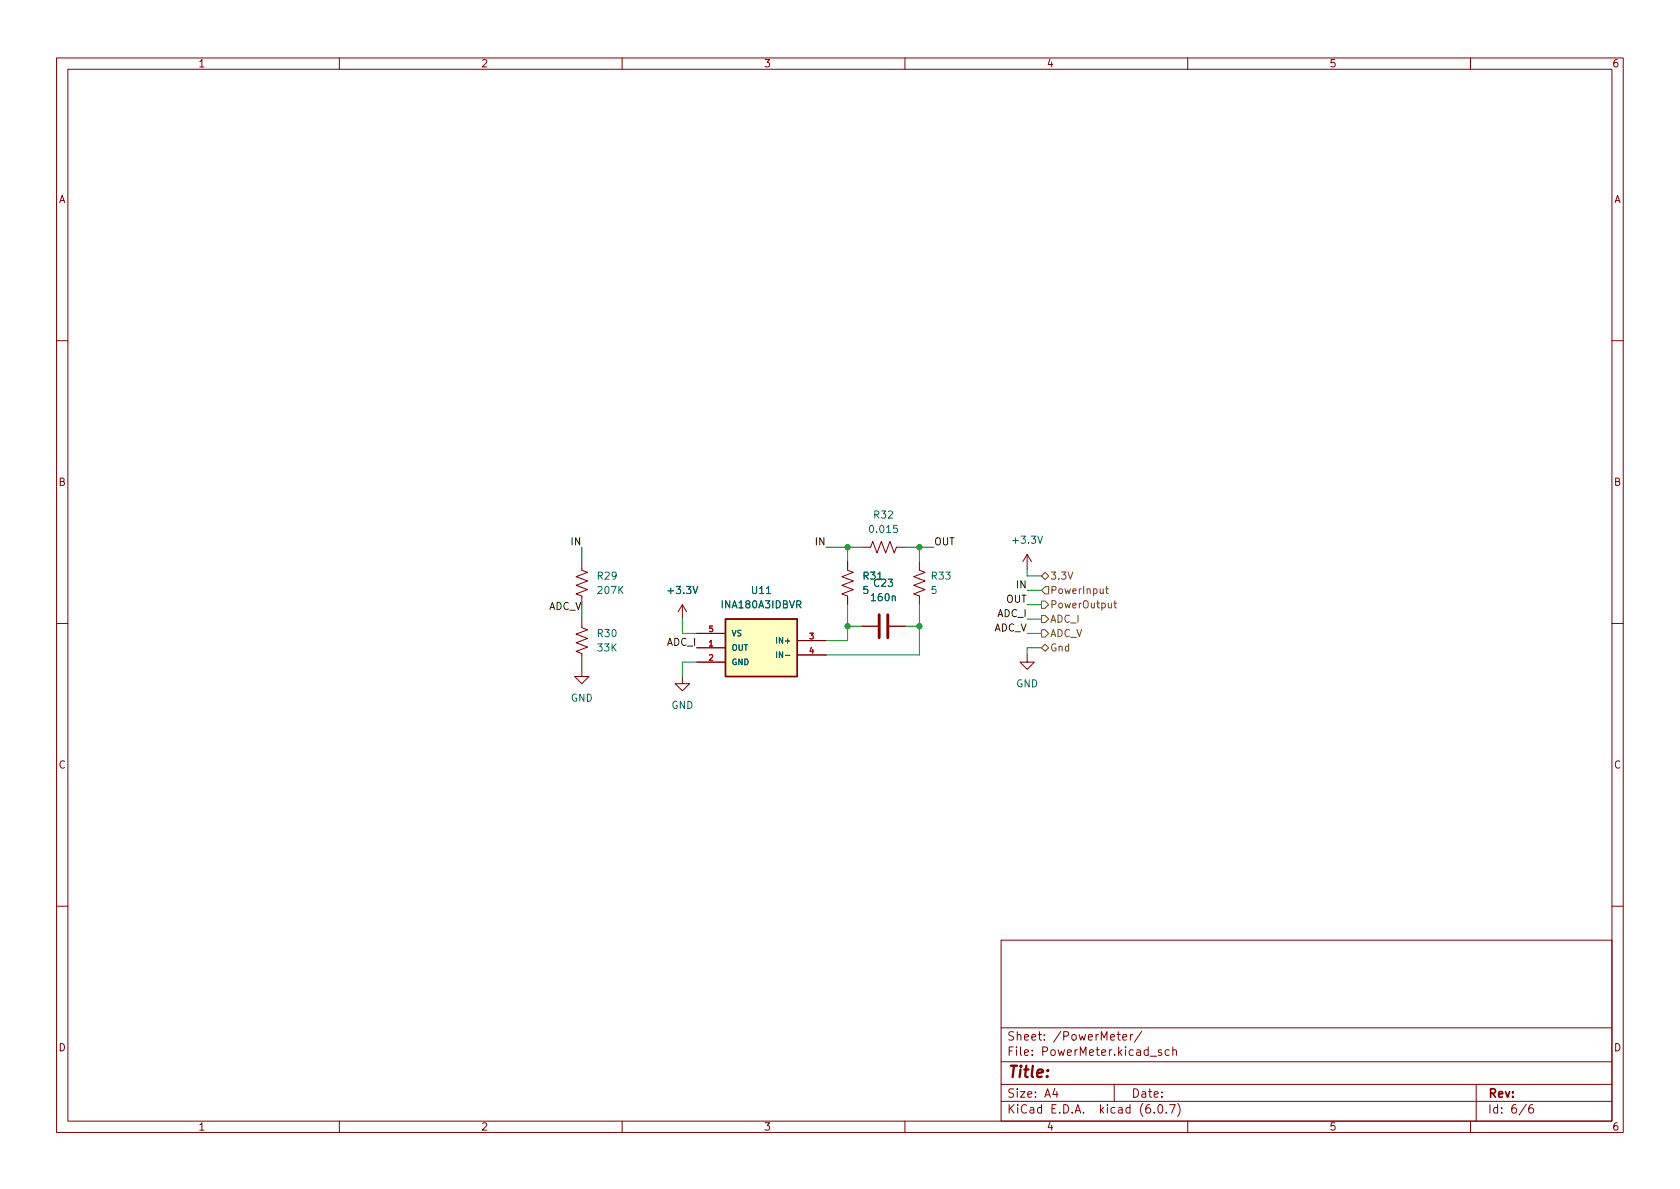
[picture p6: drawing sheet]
<svg xmlns="http://www.w3.org/2000/svg" width="297mm" height="210mm" viewBox="0 0 297 210" stroke-linecap="round" stroke-linejoin="round" font-family="sans-serif">
<g fill="none" stroke="#840000" stroke-width=".18">
<path d="M10 10.2h277v190.1h-277zM12 12.2h273v186.1h-273zM60 10.2v2M110 10.2v2M160 10.2v2M210 10.2v2M260 10.2v2M10 60.2h2M285 60.2h2M102.9 99.3v1.5l1 .4-2 .8 2 .7-2 .8 2 .8-2 .7 1 .4v1.5M149.9 99.3v1.5l1 .4-2.1 .8 2.1 .7-2.1 .8 2.1 .8-2.1 .7 1.1 .4v1.5M152.4 96.8h1.5l.4-1 .8 2 .7-2 .8 2 .8-2 .7 2 .4-1h1.5"/>
<path d="M162.6 99.3v1.5l1 .4-2.1 .8 2.1 .7-2.1 .8 2.1 .8-2.1 .7 1.1 .4v1.5M181.6 98l-.8 1.3M181.6 98v2.6M181.6 98l.8 1.3M10 110.2h2M102.9 118.4v1.2h1.2l-1.2 1.3-1.3-1.3h1.3M102.9 109.5v1.5l1 .4-2 .7 2 .8-2 .8 2 .7-2 .8 1 .4v1.5M120.6 119.6v1.3h1.3l-1.3 1.3-1.2-1.3h1.2M120.6 106.9l-.7 1.3M120.6 106.9v2.6M120.6 106.9l.8 1.3M123.2 114.5h5.1"/>
<path d="M123.2 117.1h5.1M123.2 112h5.1M141 113.3h5M141 115.8h5M152.4 110.7h2.8M157.2 110.7h2.8M181.6 115.8v1.3h1.3l-1.3 1.3-1.3-1.3h1.3M285 110.2h2M10 160.2h2M177 166.3h108v32h-108zM285 160.2h2M60 198.3v2"/>
<path d="M110 198.3v2M160 198.3v2M177 194.8h108M177 191.8h108M177 187.8h108M177 181.8h108M186.5 192.5l-.4 1h1M186.9 193v1M197 191.8v3M197.5 182.9h.6M197.7 182.4v1.3l.4 .2M198.5 183.4l.7-.1-.1-.3-.4-.1-.2 .2 .1 .8h.5"/>
<path d="M199.9 182.9v1M200.3 182.9l-.3 .1-.1 .2M201.9 182.4l-1.3 1.9M203.4 186.8h1.1M204.1 196.7v.1M204.9 195.4l.2-.1a.81 .81 0 0 1 .6 .7 .81 .81 0 0 1-.3 .8h-.2a.81 .81 0 0 1-.6-.6 .81 .81 0 0 1 .3-.8zM205.4 185.7l-.4-.1-.2 .2 .1 .3 .5 .1v.4h-.6M206.2 196.7v.1M206.7 185.7l-.4-.1-.3 .3v.4l.1 .3h.6M206.8 195.3h1l-.7 1.5M207.4 185.8l.2-.2 .3 .1 .1 .9M207.4 185.1v1.5"/>
<path d="M208.2 195.1a1.72 1.72 0 0 1 0 2.3M210 198.3v2M260 198.3v2M261 191.8v6.5M269.9 195.3l-1.3 1.9M271 195.3a.6 .6 0 0 0-.7 .7v.5l.1 .3h.5l.2-.1 .1-.5-.2-.2-.4-.1-.3 .3"/>
</g>
<path d="M155.4 108.7v4.1M157 108.7v4.1" fill="none" stroke="#840000" stroke-width=".51"/>
<path d="M128.3 109.5h12.7v10.1h-12.7z" fill="#ffffc2" stroke="#ffffc2" stroke-width=".18"/>
<path d="M128.3 109.5h12.7v10.1h-12.7z" fill="none" stroke="#840000" stroke-width=".25"/>
<path d="M137.3 112.7v1M137.3 115.3v1" fill="none" stroke="#006464" stroke-width=".18"/>
<path d="M184.1 114.5l.7-.6 .6 .6-.6 .7zM184.1 106.3h.7l.6 .6-.6 .7h-.7zM184.1 101.8l.7-.6 .6 .6-.6 .7zM184.1 111.4h.7l.6 .6-.6 .6h-.7zM184.1 108.8h.7l.6 .7-.6 .6h-.7zM184.8 103.8h.6v1.2h-.6l-.7-.6zM195.5 104.1h.5M195.7 103.7v1.1l.3 .2M196.9 106.7h.5M197.1 106.2v1.1l.3 .2" fill="none" stroke="#725600" stroke-width=".18"/>
<g fill="none" stroke="#009600" stroke-width=".18">
<path d="M102.9 96.8v2.5M146 96.8h6.4M149.9 96.8v2.5M160 96.8h5.1M162.6 96.8v2.5M102.9 106.9v2.6M102.9 117.1v1.3M120.6 109.5v2.5h2.6M123.2 117.1h-2.6v2.5M149.9 110.7h2.5M149.9 106.9v6.4h-3.9M160 110.7h2.6"/>
<path d="M162.6 106.9v8.9h-16.6M181.6 112h2.5M181.6 100.6v1.2h2.5M181.6 104.4h2.5M181.6 106.9h2.5M181.6 109.5h2.5M184.1 114.5h-2.5v1.3"/>
</g>
<g fill="#009600" stroke="#009600" stroke-width=".18">
<circle cx="149.9" cy="110.7" r=".46"/>
<circle cx="149.9" cy="96.8" r=".46"/>
<circle cx="162.6" cy="110.7" r=".46"/>
<circle cx="162.6" cy="96.8" r=".46"/>
</g>
<text font-size="2.8" fill="#840000" x="178" y="190.6">Title:</text>
<g font-size="2.1" fill="#840000">
<text x="178" y="184">Sheet: /PowerMeter/</text>
<text x="178" y="186.7">File: PowerMeter.kicad_sch</text>
<text x="178" y="196.9">KiCad E.D.A. kicad (6.0.7)</text>
<text x="178" y="194.1">Size: A4</text>
<text x="200" y="194.1">Date:</text>
<text x="263" y="194.1">Rev:</text>
<text x="263" y="196.9">Id: 6/6</text>
</g>
<g font-size="1.8" fill="#840000">
<text x="35" y="11.9">1</text>
<text x="85" y="11.9">2</text>
<text x="135" y="11.9">3</text>
<text x="185" y="11.9">4</text>
<text x="235" y="11.9">5</text>
<text x="285" y="11.9">6</text>
<text x="10.3" y="35.9">A</text>
<text x="285.3" y="35.9">A</text>
<text x="10.3" y="85.9">B</text>
<text x="285.3" y="85.9">B</text>
<text x="10.3" y="135.9">C</text>
<text x="285.3" y="135.9">C</text>
<text x="10.3" y="185.9">D</text>
<text x="285.3" y="185.9">D</text>
<text x="35" y="199.9">1</text>
<text x="85" y="199.9">2</text>
<text x="135" y="199.9">3</text>
<text x="185" y="199.9">4</text>
<text x="235" y="199.9">5</text>
<text x="285" y="199.9">6</text>
</g>
<g font-size="1.8" fill="#006464">
<text x="154" y="94.2">0.015</text>
<text x="154.6" y="91.7">R32</text>
<text x="179.3" y="96.1">+3.3V</text>
<text x="105.7" y="102.5">R29</text>
<text x="105.8" y="105">207K</text>
<text x="118.3" y="105">+3.3V</text>
<text x="127.7" y="107.6">INA180A3IDBVR</text>
<text x="133" y="105">U11</text>
<text x="152.6" y="105">5</text>
<text x="152.7" y="102.5">R31</text>
<text x="154.2" y="106.3">160n</text>
<text x="154.6" y="103.8">C23</text>
<text x="164.7" y="105">5</text>
<text x="164.8" y="102.5">R33</text>
<text x="105.7" y="112.6">R30</text>
<text x="105.7" y="115.2">33K</text>
<text x="100.9" y="124.1">GND</text>
<text x="118.7" y="125.3">GND</text>
<text x="179.6" y="121.5">GND</text>
</g>
<g font-size="1.8" fill="#0f0f0f">
<text x="101.1" y="96.4">IN</text>
<text x="144.3" y="96.4">IN</text>
<text x="165.1" y="96.4">OUT</text>
<text x="96.9" y="107.8">ADC_V</text>
<text x="177.9" y="106.6">OUT</text>
<text x="179.8" y="104">IN</text>
<text x="175.6" y="111.7">ADC_V</text>
<text x="176.3" y="109.1">ADC_I</text>
<text x="117.9" y="114.2">ADC_I</text>
</g>
<g font-size="1.8" fill="#725600">
<text x="185.6" y="105">PowerInput</text>
<text x="185.6" y="107.6">PowerOutput</text>
<text x="185.6" y="102.5">3.3V</text>
<text x="185.6" y="112.6">ADC_V</text>
<text x="185.6" y="110.1">ADC_I</text>
<text x="185.6" y="115.2">Gnd</text>
</g>
<g font-size="1.4" fill="#a90000">
<text x="125.3" y="111.8">5</text>
<text x="143.1" y="113">3</text>
<text x="125.3" y="114.3">1</text>
<text x="125.3" y="116.8">2</text>
<text x="143.1" y="115.6">4</text>
</g>
<g font-size="1.4" fill="#006464">
<text x="129.3" y="112.5">VS</text>
<text x="137.7" y="113.8">IN+</text>
<text x="129.3" y="115.1">OUT</text>
<text x="129.3" y="117.6">GND</text>
<text x="138.1" y="116.3">IN-</text>
</g>
</svg>
